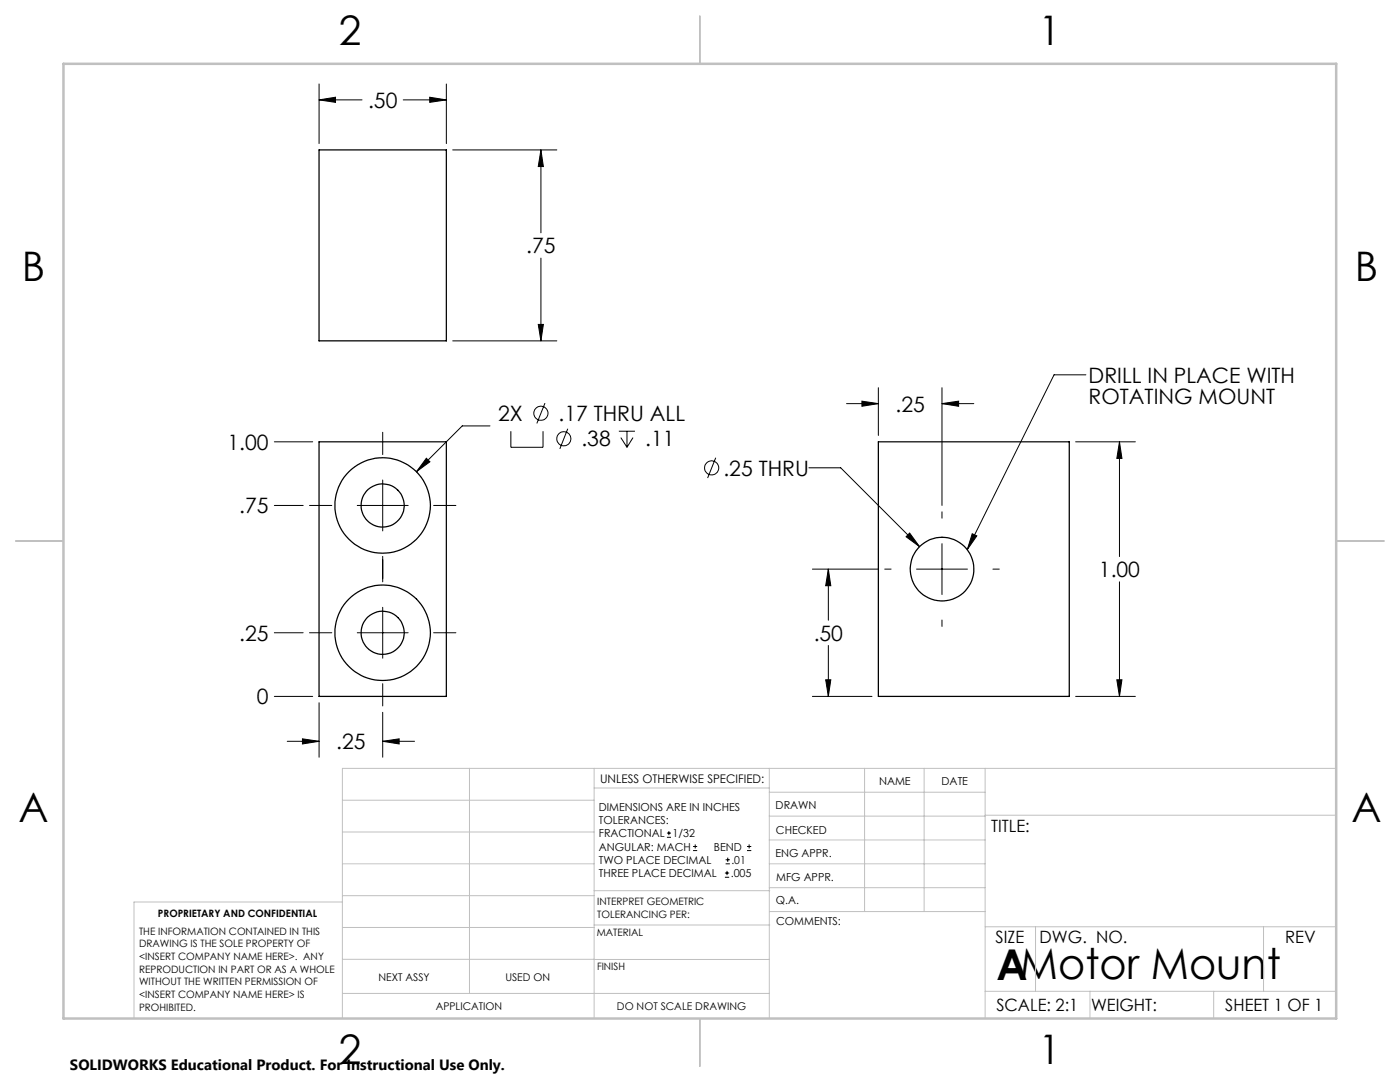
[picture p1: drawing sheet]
<svg xmlns="http://www.w3.org/2000/svg" width="279mm" height="216mm" viewBox="0 0 279 216" stroke-linecap="round" stroke-linejoin="round" font-family="sans-serif">
<g fill="none" stroke="#000" stroke-width=".2">
<path d="M63.7 19.9l3.3-.5v1zM63.7 16.8v11.8M63.7 19.9h8.5M80.5 19.9h8.6M85.8 19.4l3.3 .5-3.3 .5zM89.1 16.8v11.8M90.3 29.9h20.8M107.9 29.9l.5 3.3h-1zM107.9 29.9v16.6M107.9 51.5v16.5M90.3 68h20.8M107.4 64.7h1l-.5 3.3z"/>
<path d="M175.3 77.4v9.5M188 77.4v23.5M216.7 74.8h-6.3l-17.4 34.9M54.8 88.2h7.6M76.4 86.3v4.4M76.4 95.8v10.1M85.1 91.4l.7 .7-2.7 2zM97.8 85h-5.5l-9.2 9.1M102 86v3.3h6.4v-3.3M108.8 80.4l-1.7 4.1M113.3 85.5l-1.6 4.1M123.5 86h3.2"/>
<path d="M123.9 87.3l1.2 2M125.1 86v3.3M126.3 87.3l-1.2 2M142.8 91.3l-1.6 4.1M161.4 93.3h6.4l15.7 15.8M168.9 80.5h6.4M172 80l3.3 .5-3.3 .6zM188 80.5l3.3-.5v1.1zM188 80.5h6.3M214.7 88.2h11.9M223.4 88.2l.5 3.3h-1zM223.4 88.2v22.9"/>
<path d="M54.8 100.9h5.7M61.8 100.9h4.4M71.3 100.9h10.2M76.4 111v5.1M86.5 100.9h4.5M162.1 113.6h13.2M165.3 113.6l.5 3.3h-1zM165.3 113.6v10.2M176.6 113.6h1.2M181.5 106.4l2 2.7-2.7-2zM182.9 113.6h10.2M188 102.1v1.3"/>
<path d="M188 108.5v10.1M194 106.5l.9 .4-1.9 2.8zM198.2 113.6h1.2M223.4 116.1v22.9M54.8 126.3h5.7M54.8 139h7.6M61.8 126.3h4.4M71.3 126.3h10.2M76.4 121.2v10.1M76.4 136.4v4.5M86.5 126.3h4.5M162.1 139h11.9"/>
<path d="M164.8 135.6h1l-.5 3.4zM165.3 128.8v10.2M188 123.7v1.3M214.7 139h11.9M222.9 135.6h1l-.5 3.4zM57.3 147.9h6.4M60.4 147.4l3.3 .5-3.3 .5zM63.7 140.2v10.9M76.4 147.9l3.3-.5v1zM76.4 142.1v9M76.4 147.9h6.3M133.1 167.1h.8"/>
<path d="M133.1 166.2h.8M133.5 165.8v.9M138.3 169.7h.8M138.3 168.9h.8M138.7 168.5v.8M144.7 175h.8M144.7 174.2h.8M144.8 172.4h.9M144.8 171.6h.9M145.1 173.8v.8M145.2 171.1v.9M149.1 169.7h.8"/>
<path d="M149.1 168.9h.8M149.5 168.5v.8"/>
<circle cx="107.9" cy="82.5" r="1.41"/>
<circle cx="112.5" cy="87.5" r="1.42"/>
<circle cx="142" cy="93.4" r="1.41"/>
</g>
<g fill="none" stroke="#c0c0c0" stroke-width=".2">
<path d="M68.3 159.7h50.3M93.7 153.3v44.9M118.6 153.3v49.9M118.6 157.2h34.9M153.5 153.3v49.9M153.5 158.1h43.1M172.5 153.3v28.6M184.4 153.3v28.6M196.6 153.3v49.9M266.7 153.3h-198.4v49.9M68.3 178.7h50.3M68.3 172.4h50.3"/>
<path d="M68.3 166h50.3M68.3 180h-41.6v23.2M118.6 177.7h35M153.5 167.6h43.1M153.5 162.8h43.1M153.5 172.4h43.1M153.5 177.1h43.1M196.6 162.7h70.1M68.3 198.2h85.2M68.3 191.4l85.2 .1M68.3 185.1h50.3M118.6 184.6h35"/>
<path d="M153.6 181.9h43M196.6 197.8h70.1M196.6 184.9h70.1M206.7 184.9v12.9M217.5 197.8v5.4M242.2 197.8v5.4M252.2 184.9v12.9"/>
</g>
<path d="M139.7 3.2v9.5M3.1 107.9h9.6M266.7 107.9h9.5M139.7 203.2v9.6" fill="none" stroke="#c0c0c0" stroke-width=".25"/>
<path d="M12.7 12.7h254v190.5h-254z" fill="none" stroke="#c0c0c0" stroke-width=".5"/>
<g fill="#000">
<path d="M194 106.5l.9 .4-1.9 2.8z"/>
<path d="M60.4 147.4l3.3 .5-3.3 .5zM76.4 147.9l3.3-.5v1zM85.1 91.4l-2 2.7 2.7-2zM222.9 135.6h1l-.5 3.4zM223.4 88.2l.5 3.3h-1zM164.8 135.6h1l-.5 3.4zM165.3 113.6l.5 3.3h-1zM181.5 106.4l-.7 .7 2.7 2zM188 80.5l3.3-.5v1.1zM172 80l3.3 .5-3.3 .6zM85.8 19.4l3.3 .5-3.3 .5zM63.7 19.9l3.3-.5v1zM107.4 64.7h1l-.5 3.3zM107.9 29.9l.5 3.3h-1z"/>
</g>
<g fill="none" stroke="#000" stroke-width=".25">
<path d="M63.7 29.9h25.4v38.1h-25.4zM63.7 88.2h25.4v50.8h-25.4zM175.3 88.2h38.1v50.8h-38.1z"/>
<circle cx="76.4" cy="100.9" r="4.3"/>
<circle cx="76.4" cy="100.9" r="9.5"/>
<circle cx="188" cy="113.6" r="6.3"/>
<circle cx="76.4" cy="126.3" r="4.3"/>
<circle cx="76.4" cy="126.3" r="9.5"/>
</g>
<text font-size="8.5" x="198.9" y="195.5">AMotor Mount</text>
<g font-size="8.1">
<text x="67.6" y="8.9">2</text>
<text x="207.3" y="8.9">1</text>
<text x="4.4" y="56.2">B</text>
<text x="270.4" y="56.2">B</text>
<text x="3.7" y="164.1">A</text>
<text x="269.7" y="164.1">A</text>
<text x="67.6" y="212.4">2</text>
<text x="207.3" y="212.4">1</text>
</g>
<g font-size="4.2">
<text x="73.4" y="21.5">.50</text>
<text x="105" y="50.6">.75</text>
<text x="217.3" y="76.4">DRILL IN PLACE WITH</text>
<text x="99.4" y="84">2X</text>
<text x="111.5" y="84">.17 THRU ALL</text>
<text x="178.7" y="82.1">.25</text>
<text x="217.3" y="80.5">ROTATING MOUNT</text>
<text x="45.4" y="89.7">1.00</text>
<text x="116" y="89.1">.38</text>
<text x="128.8" y="89.1">.11</text>
<text x="144.4" y="94.9">.25 THRU</text>
<text x="47.7" y="102.4">.75</text>
<text x="219.3" y="115.1">1.00</text>
<text x="47.7" y="127.8">.25</text>
<text x="162.4" y="127.8">.50</text>
<text x="51.2" y="140.5">0</text>
<text x="67.1" y="149.5">.25</text>
</g>
<g font-size="3.4">
<text x="197.8" y="166">TITLE:</text>
<text x="198.7" y="188.1">SIZE</text>
<text x="207.5" y="188.1">DWG. NO.</text>
<text x="256.5" y="188.2">REV</text>
<text x="198.8" y="201.7">SCALE: 2:1</text>
<text x="217.7" y="201.8">WEIGHT:</text>
<text x="244.5" y="201.7">SHEET 1 OF 1</text>
</g>
<text font-size="3" x="14" y="213.5">SOLIDWORKS Educational Product. For Instructional Use Only.</text>
<text font-size="2.4" x="119.8" y="156.2">UNLESS OTHERWISE SPECIFIED:</text>
<g font-size="2.2">
<text x="119.5" y="161.8">DIMENSIONS ARE IN INCHES</text>
<text x="154.8" y="161.4">DRAWN</text>
<text x="175.4" y="156.6">NAME</text>
<text x="187.9" y="156.7">DATE</text>
<text x="119.5" y="164.4">TOLERANCES:</text>
<text x="119.5" y="167.1">FRACTIONAL</text>
<text x="134.2" y="167.1">1/32</text>
<text x="154.9" y="166.3">CHECKED</text>
<text x="119.5" y="172.4">TWO PLACE DECIMAL</text>
<text x="119.5" y="169.7">ANGULAR: MACH</text>
<text x="142.5" y="169.7">BEND</text>
<text x="146" y="172.4">.01</text>
<text x="154.8" y="171">ENG APPR.</text>
<text x="119.5" y="175">THREE PLACE DECIMAL</text>
<text x="145.8" y="175">.005</text>
<text x="154.9" y="175.7">MFG APPR.</text>
<text x="154.9" y="180.4">Q.A.</text>
<text x="154.9" y="184.6">COMMENTS:</text>
</g>
<g font-size="2.1">
<text x="75.5" y="195.7">NEXT ASSY</text>
<text x="100.9" y="195.7">USED ON</text>
<text x="86.9" y="201.5">APPLICATION</text>
<text x="123.1" y="201.6">DO NOT SCALE DRAWING</text>
</g>
<g font-size="2">
<text x="31.5" y="182.9">PROPRIETARY AND CONFIDENTIAL</text>
<text x="119.2" y="180.6">INTERPRET GEOMETRIC</text>
<text x="119.2" y="183.1">TOLERANCING PER:</text>
<text x="27.8" y="186.5">THE INFORMATION CONTAINED IN THIS</text>
<text x="27.8" y="189">DRAWING IS THE SOLE PROPERTY OF</text>
<text x="27.8" y="191.6">&lt;INSERT COMPANY NAME HERE&gt;. ANY</text>
<text x="119.1" y="186.7">MATERIAL</text>
<text x="27.8" y="194.1">REPRODUCTION IN PART OR AS A WHOLE</text>
<text x="27.8" y="196.6">WITHOUT THE WRITTEN PERMISSION OF</text>
<text x="119.1" y="193.5">FINISH</text>
<text x="27.8" y="199.1">&lt;INSERT COMPANY NAME HERE&gt; IS</text>
<text x="27.8" y="201.7">PROHIBITED.</text>
</g>
</svg>
